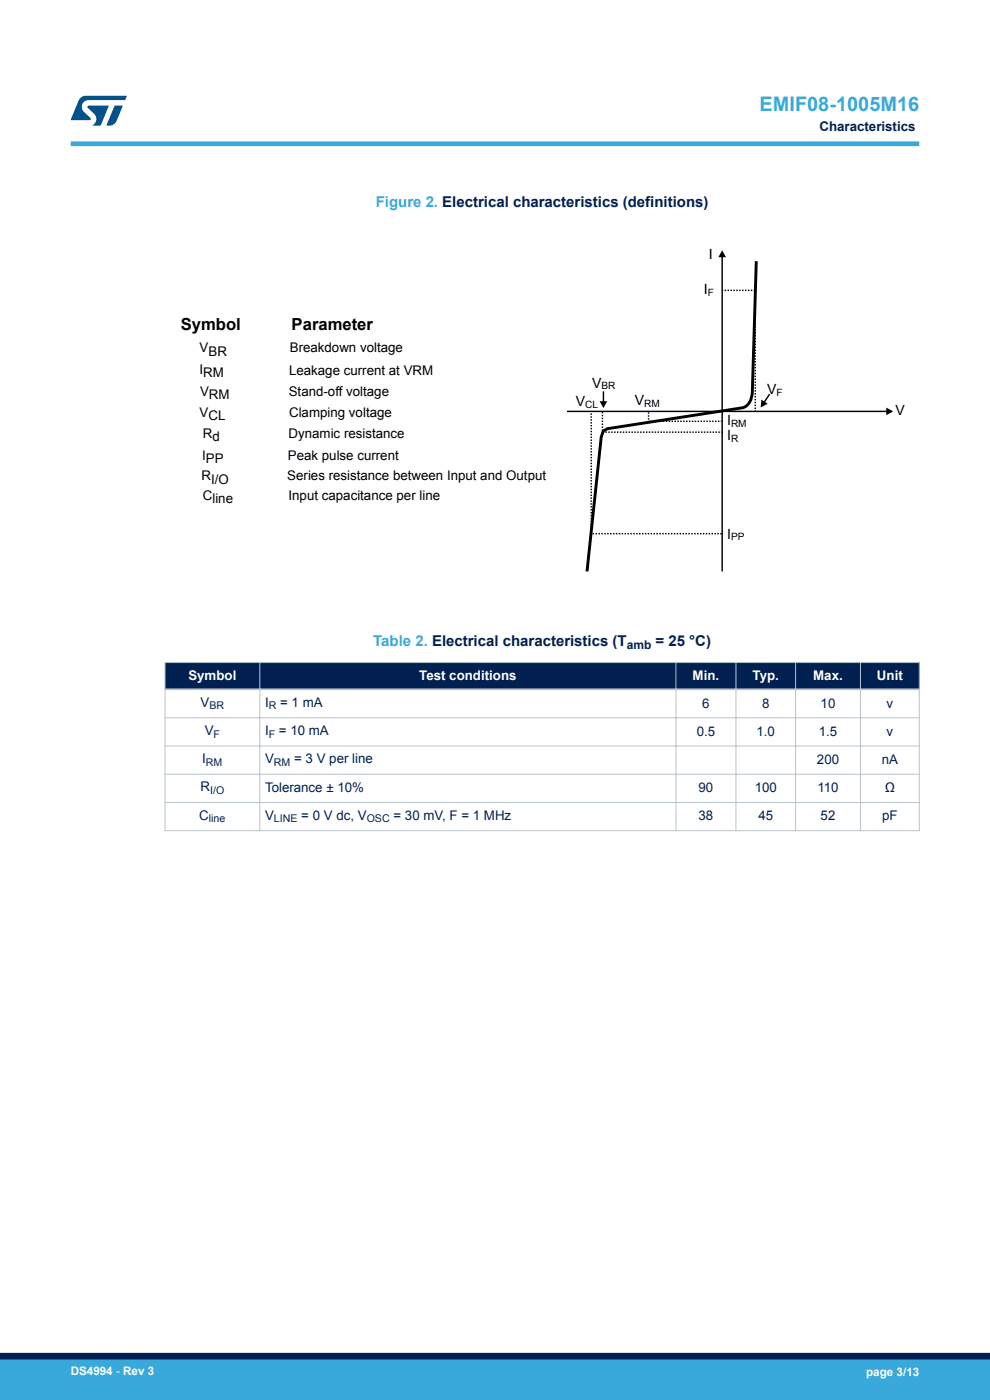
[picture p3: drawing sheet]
<svg xmlns="http://www.w3.org/2000/svg" width="210mm" height="297mm" viewBox="0 0 210 297" stroke-linecap="round" stroke-linejoin="round" font-family="sans-serif">
<path d="M153.2 54.4v66.8M120.3 87.3h67.8M128 83v2.2M163.3 83.6l-1.2 1.7" fill="none" stroke="#000" stroke-width=".31"/>
<path d="M153.2 53.1l.8 1.5h-1.6zM127.2 85.1h1.6l-.8 1.5zM161.5 84.8l1.3 .9-1.4 .7zM188 86.5l1.5 .8-1.5 .8z" fill="#000"/>
<path d="M160.4 55.4l-.8 27.8a3.4 3.4 0 0 1-2.1 3.3l-28.7 4.5-.8 .5-.5 1.2-3 28.5" fill="none" stroke="#000" stroke-width=".61" stroke-linecap="butt"/>
<path d="M127.8 87.4v4.3h25.7M137.6 87.5v1.9h15.5M160.2 87.4v-25.8h-6.9M153.1 113.2h-27.7v-25.7" fill="none" stroke="#000" stroke-width=".31" stroke-dasharray=".3 .3" stroke-linecap="butt"/>
<g fill="#002052">
<path d="M35 140.6h160v5.6h-160z" fill-rule="evenodd"/>
<path d="M35 140.6h160v5.6h-160z" fill-rule="evenodd"/>
</g>
<g fill="none" stroke="#b9c4ca" stroke-width=".21">
<path d="M34.9 140.6h160.2M34.9 152.3h160.2M34.9 158.3h160.2M35 140.5v35.8M55.1 140.5v35.8M143.4 140.5v35.8M156.1 140.5v35.8M168.8 140.5v35.8M182.5 140.5v35.8M195 140.5v35.8M34.9 164.3h160.2M34.9 170.2h160.2"/>
<path d="M34.9 176.2h160.2"/>
</g>
<path d="M34.9 146.2h160.2" fill="none" stroke="#b9c4ca" stroke-width=".35"/>
<path d="M15 30.5h180" fill="none" stroke="#39a9dc" stroke-width="1"/>
<g fill="#005288">
<path d="M17.1 20.7l1.1-.4 8.7 .1-.4 .8h-7.6a1.45 1.45 0 0 0-1.4 .9 1.45 1.45 0 0 0 .2 1.6l1.5 1.3v.4l-4.2 .1 1.7-4.2z"/>
<path d="M24.3 22.4l1.7 .1-1.3 3.2a1.6 1.6 0 0 1-1.5 .9l-.6-.1z"/>
<path d="M18.6 22.5h4.5l-1.8 4.1h-1.7a1.54 1.54 0 0 0 .4-2.4l-1.4-1.3z"/>
</g>
<g fill="#39a9dc">
<path d="M0 288.4h210v8.6h-210z" fill-rule="evenodd"/>
<path d="M-.1 288.4h210.2v4.4h-210.2z" fill-rule="evenodd"/>
</g>
<path d="M0 287.7h210" fill="none" stroke="#002052" stroke-width="1.4"/>
<text font-size="4.2" fill="#39a9dc" x="161.1" y="23.5">EMIF08-1005M16</text>
<g font-size="3.5">
<text x="38.3" y="70.1">Symbol</text>
<text x="61.9" y="70.1">Parameter</text>
</g>
<g font-size="3.2" fill="#39a9dc">
<text x="79.7" y="43.8">Figure 2. Electrical characteristics (definitions)</text>
<text x="79.2" y="137.1">Table 2. Electrical characteristics (T</text>
</g>
<text font-size="3.2" fill="#002052" x="139.1" y="137.1">= 25 °C)</text>
<g font-size="3">
<text x="150.4" y="54.9">I</text>
<text x="149.3" y="62.4">I</text>
<text x="125.6" y="82.3">V</text>
<text x="162.7" y="83.6">V</text>
<text x="122.2" y="86.2">V</text>
<text x="134.6" y="86">V</text>
<text x="190" y="88.1">V</text>
<text x="154.2" y="93.4">I</text>
<text x="154.2" y="90.2">I</text>
<text x="154.2" y="114.3">I</text>
</g>
<g font-size="2.8" fill="#002052">
<text x="173.8" y="27.9">Characteristics</text>
<text x="42.5" y="149.9">V</text>
<text x="56.2" y="149.9">I</text>
<text x="59.4" y="149.9">= 1 mA</text>
<text x="43.4" y="155.9">V</text>
<text x="56.2" y="155.9">I</text>
<text x="59.2" y="155.9">= 10 mA</text>
<text x="149" y="150.1">6</text>
<text x="161.7" y="150.1">8</text>
<text x="174.1" y="150.1">10</text>
<text x="188.1" y="150.1">v</text>
<text x="42.9" y="161.9">I</text>
<text x="56.2" y="161.9">V</text>
<text x="62.4" y="161.9">= 3 V per line</text>
<text x="147.8" y="156.1">0.5</text>
<text x="160.5" y="156.1">1.0</text>
<text x="173.7" y="156.1">1.5</text>
<text x="188.1" y="156.1">v</text>
<text x="42.5" y="167.9">R</text>
<text x="173.3" y="162.1">200</text>
<text x="187" y="162.1">nA</text>
<text x="42.3" y="173.9">C</text>
<text x="56.2" y="168.1">Tolerance ± 10%</text>
<text x="56.2" y="173.9">V</text>
<text x="63.9" y="173.9">= 0 V dc, V</text>
<text x="83.5" y="173.9">= 30 mV, F = 1 MHz</text>
<text x="148.2" y="168.1">90</text>
<text x="160.1" y="168.1">100</text>
<text x="173.4" y="168.1">110</text>
<text x="187.7" y="168.1">Ω</text>
<text x="148.2" y="174">38</text>
<text x="160.9" y="174">45</text>
<text x="174.1" y="174">52</text>
<text x="187.1" y="174">pF</text>
</g>
<g font-size="2.8">
<text x="42.3" y="74.7">VBR</text>
<text x="61.5" y="74.7">Breakdown voltage</text>
<text x="42.3" y="79.3">IRM</text>
<text x="42.4" y="83.9">VRM</text>
<text x="61.3" y="83.9">Stand-off voltage</text>
<text x="61.3" y="79.6">Leakage current at VRM</text>
<text x="42.4" y="88.4">VCL</text>
<text x="61.3" y="88.4">Clamping voltage</text>
<text x="43" y="92.8">Rd</text>
<text x="61.2" y="92.8">Dynamic resistance</text>
<text x="42.8" y="101.9">RI/O</text>
<text x="42.9" y="97.5">IPP</text>
<text x="60.9" y="101.9">Series resistance between Input and Output</text>
<text x="61.1" y="97.5">Peak pulse current</text>
<text x="43" y="106">Cline</text>
<text x="61.2" y="106">Input capacitance per line</text>
</g>
<g font-size="2.8" fill="#fff">
<text x="40" y="144.2">Symbol</text>
<text x="88.9" y="144.2">Test conditions</text>
<text x="146.9" y="144.2">Min.</text>
<text x="159.6" y="144.2">Typ.</text>
<text x="172.5" y="144.2">Max.</text>
<text x="186" y="144.2">Unit</text>
</g>
<text font-size="2.5" fill="#002052" x="132.9" y="137.8">amb</text>
<g font-size="2.5" fill="#fff">
<text x="15" y="291.6">DS4994 - Rev 3</text>
<text x="183.7" y="291.9">page 3/13</text>
</g>
<g font-size="2.3" fill="#002052">
<text x="44.4" y="150.5">BR</text>
<text x="57" y="150.5">R</text>
<text x="45.3" y="156.5">F</text>
<text x="57" y="156.5">F</text>
<text x="43.7" y="162.4">RM</text>
<text x="58.1" y="162.4">RM</text>
<text x="44.6" y="168.4">I/O</text>
<text x="44.3" y="174.4">line</text>
<text x="58.1" y="174.4">LINE</text>
<text x="77.8" y="174.4">OSC</text>
</g>
<g font-size="2.1">
<text x="150.1" y="62.8">F</text>
<text x="127.6" y="82.6">BR</text>
<text x="164.7" y="83.9">F</text>
<text x="124.2" y="86.5">CL</text>
<text x="136.6" y="86.3">RM</text>
<text x="155.1" y="93.8">R</text>
<text x="155.1" y="90.5">RM</text>
<text x="155.1" y="114.6">PP</text>
</g>
</svg>
